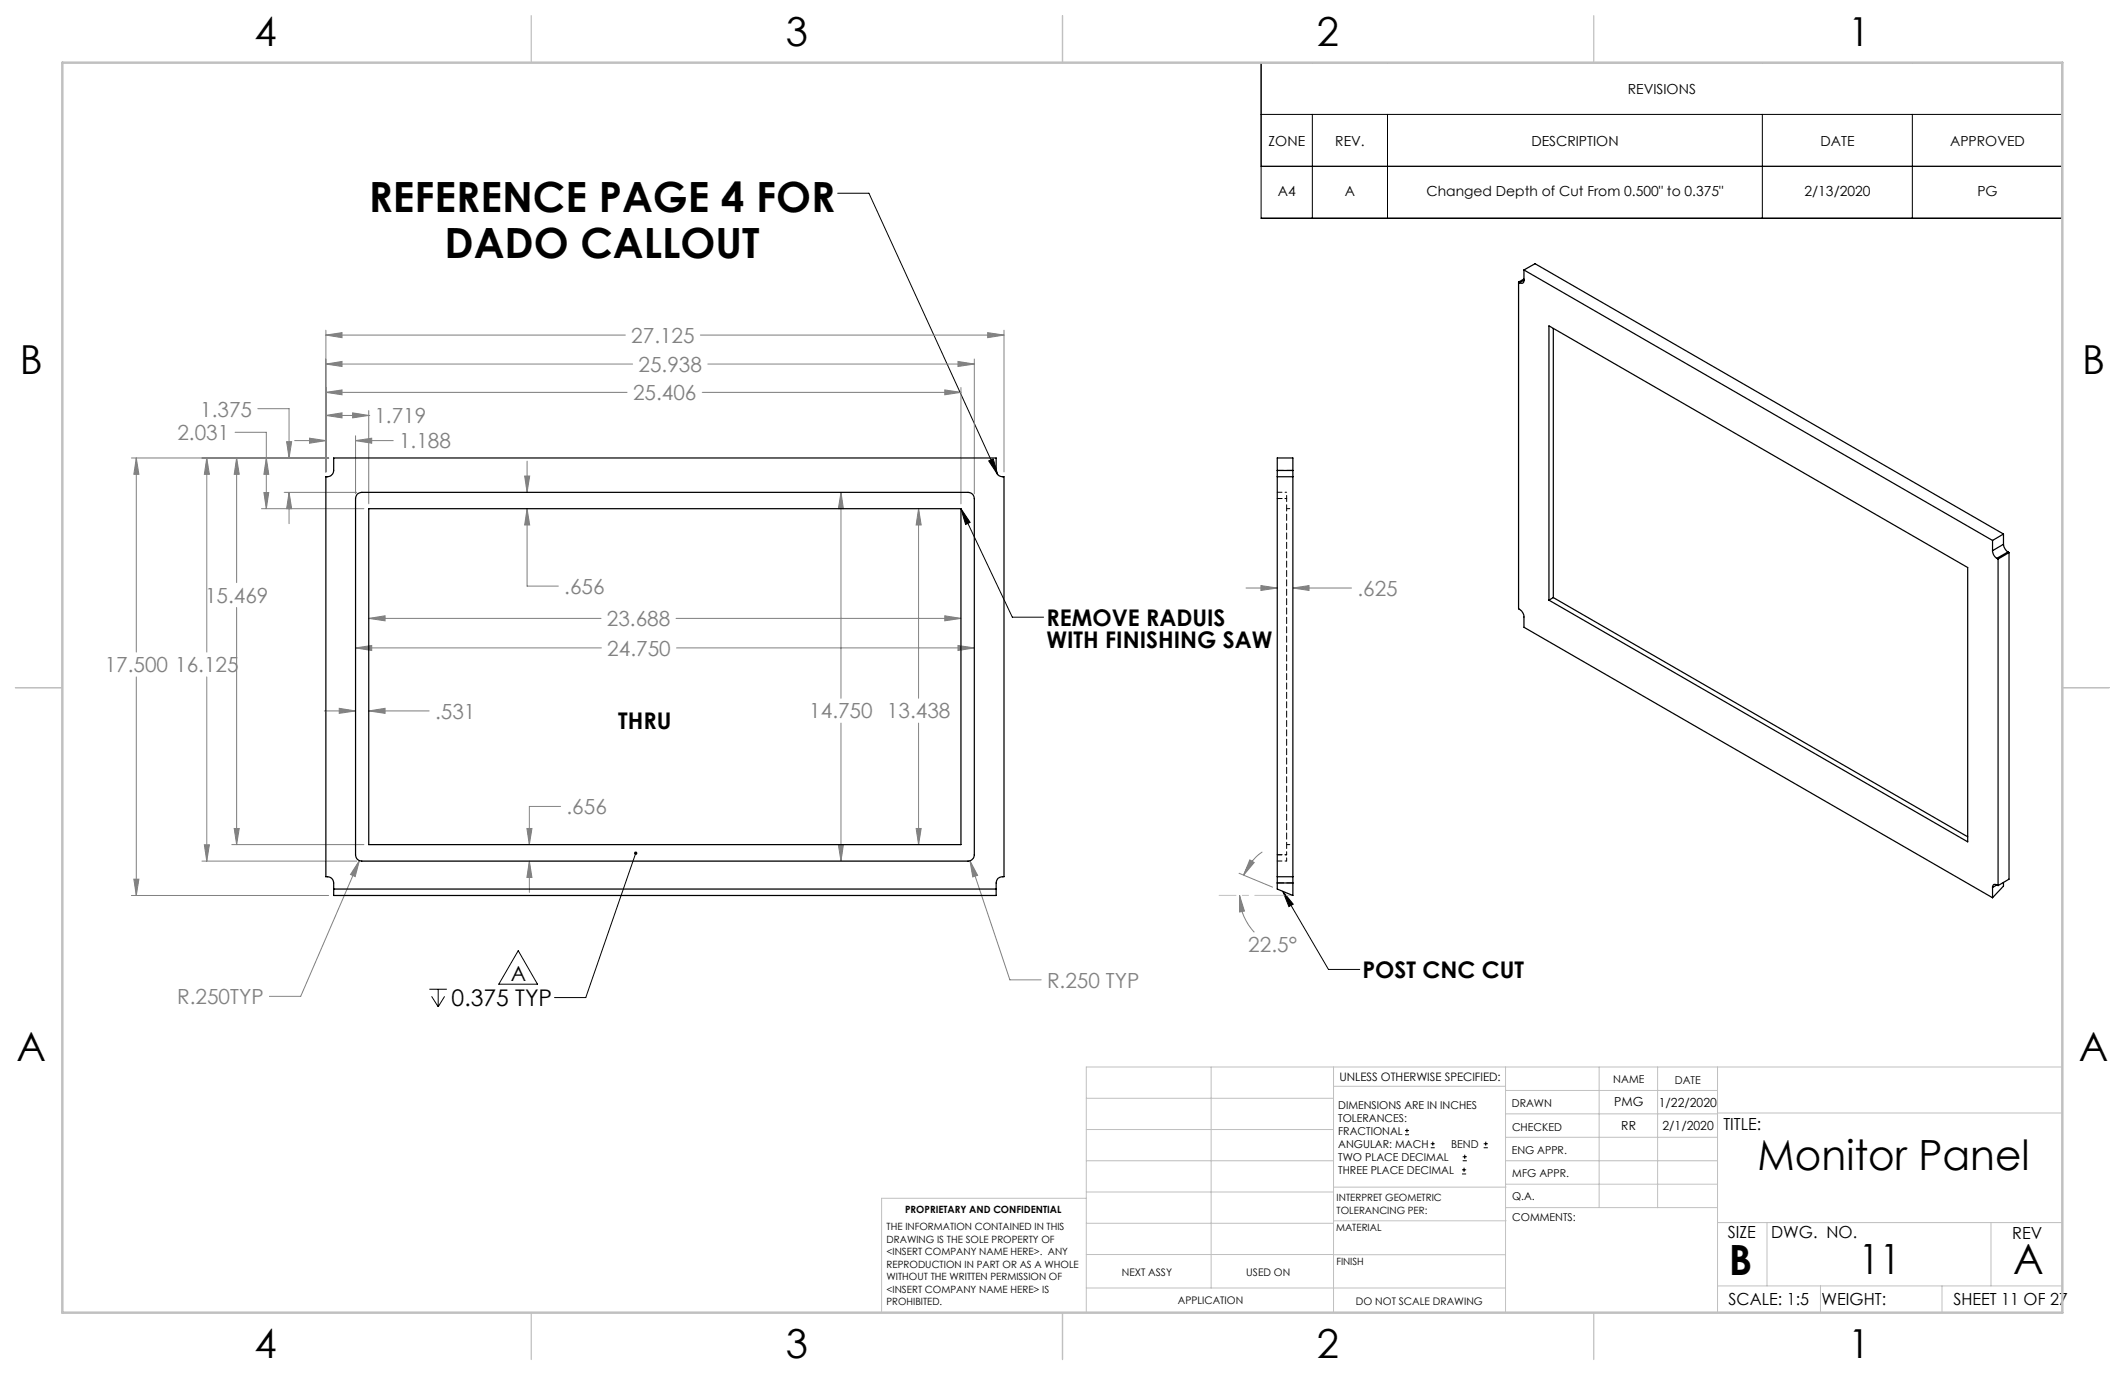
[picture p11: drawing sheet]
<svg xmlns="http://www.w3.org/2000/svg" width="432mm" height="279mm" viewBox="0 0 432 279" stroke-linecap="round" stroke-linejoin="round" font-family="sans-serif">
<g fill="none" stroke="#000" stroke-width=".2">
<path d="M256.3 12.7h162.8v31.6h-162.8zM170.2 39.3h6.4l26.1 57.1M256.3 33.8h162.8M256.3 23.2h162.8M266.7 23.2v21.1M281.9 23.2v21.1M358.1 23.2v21.1M388.6 23.2v21.1M200.9 93.7l.9-.5 .9 3.2zM195.3 103.4l10.4 22h6.4M195.3 103.4l1.8 2.8-.9 .4zM129.2 173.4l-10.2 29.3h-6.3"/>
<path d="M105.3 193.2l3.9 6.8h-7.8zM260.7 181.1l9.2 15.9h6.4M260.7 181.1l2.1 2.6-.9 .5zM87.2 201h3.6M87.7 202.5l1.3 2.1M89 201v3.6M90.3 202.5l-1.3 2.1M285.5 230.6h.8M285.5 229.7h.8M285.9 229.3v.9M290.7 233.2h.8M290.7 232.4h.8"/>
<path d="M291.1 232v.8M297.1 238.5h.8M297.1 237.7h.8M297.2 235.9h.9M297.2 235.1h.9M297.5 237.3v.8M297.6 234.6v.9M301.5 233.2h.8M301.5 232.4h.8M301.9 232v.8"/>
</g>
<g fill="none" stroke="#808080" stroke-width=".2">
<path d="M66.2 68.1l3.3-.5v1zM66.2 79.7l3.3-.5v1zM66.2 74l3.3-.6v1.1zM66.2 67.1v28.8M66.2 68.1h60.9M66.2 79.7h61.2M66.2 74h62.4M142.3 68.1h61.7M142.7 79.7h52.6M143.8 74h54.2M192 79.2l3.3 .5-3.3 .5zM194.7 73.4l3.3 .6-3.3 .5z"/>
<path d="M195.3 78.7v23.7M198 73v27.3M200.7 67.6l3.3 .5-3.3 .5zM204 67.1v28.8M26.7 93.1h40.1M27.7 93.1l.5 3.3h-1zM27.7 93.1v39.4M42 93.1l.5 3.3h-1zM42 93.1v39.4M47.8 87.8h6.3v15.6M48.1 93.1l.5 3.3h-1zM48.1 93.1v25.3"/>
<path d="M52.4 83h6.3v10.1M54.1 93.1l.5 3.3h-1zM58.2 89.7h1.1l-.6 3.4zM59.9 89.5h6.3M62.9 89l3.3 .5-3.3 .6zM66.2 84.4l3.3-.5v1zM66.2 84.4h8.7M71.6 83.9l3.3 .5-3.3 .5zM72.2 89.5l3.3-.5v1.1zM72.2 88.5v11.8M72.2 89.5h7.7M74.9 84.4h.1"/>
<path d="M74.9 83.4v19M106.6 96.7h1l-.5 3.3zM107.1 93.7v6.3M53.1 103.4h20.8M53.6 100.1h1l-.5 3.3zM57.7 100h14.8M58.7 100l.6 3.4h-1.1zM58.7 100v6.4M107.1 103.4l.5 3.3h-1zM107.1 103.4v15.7h6.4M170.9 100l.5 3.4h-1zM170.9 100v41.9"/>
<path d="M186.7 103.4l.5 3.3h-1zM186.7 103.4v38.5M253.2 119.5h6.3M256.2 119l3.3 .5-3.3 .5zM262.7 119.5l3.3-.5v1zM262.7 119.5h11.9M27.7 137.5v44.5M42 137.5v37.5M48.1 123.4v48.2M72.2 131.7l3.3-.5v1zM72.2 131.7h50M74.9 125.7l3.3-.6v1.1z"/>
<path d="M74.9 125.7h47.2M137.4 125.7h57.9M137.5 131.7h60.5M192 125.1l3.3 .6-3.3 .5zM194.7 131.2l3.3 .5-3.3 .5zM65.9 144.5h6.3M68.9 143.9l3.3 .6-3.3 .5zM74.9 144.5l3.3-.6v1.1zM74.9 144.5h12.3M170.9 146.9v28.1M186.7 146.9v24.7M27.2 178.6h1l-.5 3.4z"/>
<path d="M41 175h31.5M41.5 171.7h1l-.5 3.3zM47.1 171.6h26.8M47.6 168.3h1l-.5 3.3zM73 174.9l-.8 3.2-1-.4zM73 174.9l-11.9 27.6h-6.3M107.1 168.3h1l-.5 3.3zM107.6 175l.5 3.3h-1zM107.6 175v6.3M113.9 163.9h-6.3v7.7M170.4 171.7h1l-.5 3.3zM186.2 168.3h1l-.5 3.3z"/>
<path d="M197.1 174.9l1.5 3-.9 .3zM197.1 174.9l8.1 24.2h6.4M251.8 177.4l6.8 2.9M254 174.7l.8 .6-2.1 2.5zM256.5 173.1a11 11 0 0 0-3.8 4.7M26.7 182h40.1M251.9 182l1 3.1-1 .2zM251.9 182a11 11 0 0 0 3 7.4"/>
</g>
<path d="M262.7 181.9h-15" fill="none" stroke="#c0c0c0" stroke-width=".2" stroke-dasharray="15.2 1.3 1.3 1.3" stroke-dashoffset="7.5"/>
<g fill="none" stroke="#c0c0c0" stroke-width=".2">
<path d="M246.1 216.8v44.9M271 216.8v49.9M305.9 216.8v49.9M324.9 216.8v28.6M336.8 216.8v28.6M349 216.8v49.9M419.1 216.8h-198.4v49.9M220.7 235.9h50.3M220.7 229.5h50.3M220.7 223.2h50.3M271 220.7h34.9M305.9 231.1h43.1"/>
<path d="M305.9 226.3h43.1M305.9 221.6h43.1M305.9 235.9h43.1M349 226.2h70.1M220.7 248.6h50.3M220.7 242.2h50.3M220.7 254.9h50.3M220.7 243.5h-41.6v23.2M271 255h34.9M271 248.1h35M271 241.2h35M305.9 240.6h43.1"/>
<path d="M306 245.4h43M349 248.4h70.1M359.1 248.4v12.9M404.6 248.4v12.9M220.7 261.7h85.2M349 261.3h70.1M369.9 261.3v5.4M394.6 261.3v5.4"/>
</g>
<path d="M108 3.2v9.5M215.9 3.2v9.5M323.8 3.2v9.5M3.1 139.7h9.6M419.1 139.7h9.5M108 266.7v9.6M215.9 266.7v9.6M323.8 266.7v9.6" fill="none" stroke="#c0c0c0" stroke-width=".25"/>
<path d="M12.7 12.7h406.4v254h-406.4z" fill="none" stroke="#c0c0c0" stroke-width=".5"/>
<g fill="#000">
<path d="M200.9 93.7l.9-.5 .9 3.2zM128.9 173.2l.4-.2-.1 .4 .1-.4a.35 .35 0 0 1 .2 .5 .35 .35 0 0 1-.5 .2 .35 .35 0 0 1-.1-.5z"/>
<path d="M195.3 103.4l1.8 2.8-.9 .4zM260.7 181.1l2.1 2.6-.9 .5z"/>
</g>
<g fill="#808080">
<path d="M254 174.7l.8 .6-2.1 2.5zM251.9 182l1 3.1-1 .2z"/>
<path d="M66.2 68.1l3.3-.5v1zM200.7 67.6l3.3 .5-3.3 .5zM27.7 93.1l.5 3.3h-1zM27.2 178.6h1l-.5 3.4zM62.9 89l3.3 .5-3.3 .6zM72.2 89.5l3.3-.5v1.1zM66.2 84.4l3.3-.5v1zM71.6 83.9l3.3 .5-3.3 .5zM66.2 79.7l3.3-.5v1zM192 79.2l3.3 .5-3.3 .5zM66.2 74l3.3-.6v1.1zM194.7 73.4l3.3 .6-3.3 .5zM58.2 89.7h1.1l-.6 3.4zM58.7 100l.6 3.4h-1.1zM54.1 93.1l.5 3.3h-1zM53.6 100.1h1l-.5 3.3zM48.1 93.1l.5 3.3h-1zM47.6 168.3h1l-.5 3.3zM42 93.1l.5 3.3h-1zM41.5 171.7h1l-.5 3.3zM73 174.9l-1.8 2.8 1 .4zM186.2 168.3h1l-.5 3.3zM186.7 103.4l.5 3.3h-1zM170.4 171.7h1l-.5 3.3zM170.9 100l.5 3.4h-1zM72.2 131.7l3.3-.5v1zM194.7 131.2l3.3 .5-3.3 .5zM74.9 125.7l3.3-.6v1.1zM192 125.1l3.3 .6-3.3 .5zM197.1 174.9l.6 3.3 .9-.3zM68.9 143.9l3.3 .6-3.3 .5zM74.9 144.5l3.3-.6v1.1zM106.6 96.7h1l-.5 3.3zM107.1 103.4l.5 3.3h-1zM107.6 175l.5 3.3h-1zM107.1 168.3h1l-.5 3.3zM256.2 119l3.3 .5-3.3 .5zM262.7 119.5l3.3-.5v1z"/>
</g>
<g fill="none" stroke="#000" stroke-width=".25">
<path d="M308.6 57.3v66.4a1.88 1.88 0 0 1 1.1 1.7v2.1l95.2 54.9M308.6 57.3l.2 .2M309.7 56.9a.54 .54 0 0 1-.3 .6 .54 .54 0 0 1-.6 0M309.7 54.9l95.2 54.9M309.7 54.9v2M309.7 54.9l2.2-1.3 95.2 54.9M309.7 56.7l-1.1 .6M309.7 56.9l-.9 .6M314.7 66.2l85.1 49.1v55.8l-85.1-49.1zM315.6 66.7v54.7M67.8 93.1h134.6v2.5a1.31 1.31 0 0 0 1.6 1.3v81.3a1.32 1.32 0 0 0-1.6 1.2v2.6h-134.6v-2.6a1.31 1.31 0 0 0-1.6-1.2v-81.3a1.32 1.32 0 0 0 1.6-1.3zM259.5 95.6v1.3"/>
<path d="M259.5 96.9h3.2M259.5 95.6v-2.5h3.2v2.5M259.5 96.9v81.3M259.5 95.6h3.2M262.7 95.6v1.3M262.7 96.9v81.3M72.6 100.4l.9-.4h123.2a1.26 1.26 0 0 1 1.3 1.3v72.4a1.33 1.33 0 0 1-1.3 1.3h-123.2a1.26 1.26 0 0 1-1.3-1.3v-72.4zM74.9 103.4h120.4v68.2h-120.4zM404.9 111.9a1.91 1.91 0 0 0 .9 1.6M404.9 109.8v2.1M405.8 113.5l.2 .1M406 113.6v66.4"/>
<path d="M407.1 110.6a2.08 2.08 0 0 0 .9 1.5M407.1 108.5l-2.2 1.3M407.1 108.5v2.1M407.1 110.6l-2.2 1.3M408 112.1l-2.2 1.4M408 112.1l.2 .2M408.2 112.3l-2.2 1.3M408.2 112.3v66.3l-2.2 1.4M315.6 121.4l-.9 .6M315.6 121.4l84.2 48.6M259.5 178.2v1.2M259.5 178.2h3.2"/>
<path d="M259.5 179.4v1.3l3.2 1.3v-2.6M259.5 179.4h3.2M262.7 178.2v1.2M405.8 179.8a.54 .54 0 0 0-.7-.1 .54 .54 0 0 0-.2 .6M405.8 179.8l.2 .2M405.8 179.8l-.9 .5M407.1 179.3v.8l-2.2 2.3M67.8 180.7h134.6M404.9 180.3v2.1"/>
</g>
<path d="M261.4 100h-1.9M261.4 101.3h-1.9M261.4 175h-1.9M261.4 173.7h-1.9" fill="none" stroke="#000" stroke-width=".2" stroke-dasharray="1.3 .6" stroke-dashoffset="1"/>
<path d="M261.4 101.3v-1.3M261.4 103.4h1.3M261.4 175v-1.3M261.4 173.7v-72.4M261.4 171.6h1.3" fill="none" stroke="#000" stroke-width=".2" stroke-dasharray="1.3 .6" stroke-dashoffset=".6"/>
<path d="M262.7 95.6h-3.2M259.5 179.4h3.2" fill="none" stroke="#000" stroke-width=".2" stroke-dasharray="1.3 .6"/>
<g font-size="8.5">
<text x="74.9" y="43">REFERENCE PAGE 4 FOR</text>
<text x="90.3" y="52.5">DADO CALLOUT</text>
<text x="357.1" y="237.7">Monitor Panel</text>
<text x="351.3" y="259">B</text>
<text x="377.7" y="258.9">11</text>
<text x="409.1" y="258.9">A</text>
</g>
<g font-size="8.1">
<text x="51.7" y="9.3">4</text>
<text x="159.7" y="9.3">3</text>
<text x="267.6" y="9.3">2</text>
<text x="375.6" y="9.3">1</text>
<text x="4" y="76">B</text>
<text x="423.1" y="76">B</text>
<text x="3.3" y="215.7">A</text>
<text x="422.4" y="215.7">A</text>
<text x="51.7" y="276">4</text>
<text x="159.7" y="276">3</text>
<text x="267.6" y="276">2</text>
<text x="375.6" y="276">1</text>
</g>
<g font-size="4.7">
<text x="212.6" y="127.1">REMOVE RADUIS</text>
<text x="212.6" y="131.7">WITH FINISHING SAW</text>
<text x="125.6" y="148.1">THRU</text>
<text x="276.8" y="198.7">POST CNC CUT</text>
<text x="91.8" y="204.4">0.375 TYP</text>
</g>
<g font-size="4.2" fill="#808080">
<text x="128.3" y="69.7">27.125</text>
<text x="129.8" y="75.5">25.938</text>
<text x="128.6" y="81.3">25.406</text>
<text x="36.1" y="89.4">2.031</text>
<text x="40.7" y="84.6">1.375</text>
<text x="76.1" y="86">1.719</text>
<text x="81.1" y="91.1">1.188</text>
<text x="41.7" y="122.5">15.469</text>
<text x="114.7" y="120.7">.656</text>
<text x="275.8" y="121.1">.625</text>
<text x="123.3" y="127.2">23.688</text>
<text x="21.3" y="136.6">17.500 16.125</text>
<text x="123.4" y="133.3">24.750</text>
<text x="88.4" y="146">.531</text>
<text x="164.4" y="146">14.750 13.438</text>
<text x="115.1" y="165.4">.656</text>
<text x="253.7" y="193.5">22.5°</text>
<text x="212.8" y="200.7">R.250 TYP</text>
<text x="36" y="204">R.250TYP</text>
</g>
<text font-size="4.2" x="103.8" y="199.4">A</text>
<g font-size="3.4">
<text x="350.2" y="229.5">TITLE:</text>
<text x="351.1" y="251.6">SIZE</text>
<text x="359.9" y="251.6">DWG. NO.</text>
<text x="408.9" y="251.7">REV</text>
<text x="351.2" y="265.2">SCALE: 1:5</text>
<text x="370.1" y="265.3">WEIGHT:</text>
<text x="396.9" y="265.2">SHEET 11 OF 27</text>
</g>
<g font-size="2.8">
<text x="330.8" y="19">REVISIONS</text>
<text x="257.8" y="29.6">ZONE</text>
<text x="271.3" y="29.6">REV.</text>
<text x="311.2" y="29.6">DESCRIPTION</text>
<text x="369.9" y="29.6">DATE</text>
<text x="396.3" y="29.6">APPROVED</text>
<text x="259.7" y="39.8">A4</text>
<text x="273.3" y="39.8">A</text>
<text x="289.9" y="39.8">Changed Depth of Cut From 0.500&quot; to 0.375&quot;</text>
<text x="366.7" y="39.8">2/13/2020</text>
<text x="401.8" y="39.8">PG</text>
</g>
<g font-size="2.5">
<text x="328" y="224.8">PMG</text>
<text x="337.1" y="224.9">1/22/2020</text>
<text x="329.5" y="229.6">RR</text>
<text x="337.8" y="229.7">2/1/2020</text>
</g>
<text font-size="2.4" x="272.2" y="219.7">UNLESS OTHERWISE SPECIFIED:</text>
<g font-size="2.2">
<text x="327.8" y="220.1">NAME</text>
<text x="340.3" y="220.2">DATE</text>
<text x="271.9" y="225.3">DIMENSIONS ARE IN INCHES</text>
<text x="271.9" y="227.9">TOLERANCES:</text>
<text x="307.2" y="224.9">DRAWN</text>
<text x="271.9" y="230.6">FRACTIONAL</text>
<text x="271.9" y="233.2">ANGULAR: MACH</text>
<text x="294.9" y="233.2">BEND</text>
<text x="307.3" y="229.8">CHECKED</text>
<text x="271.9" y="235.9">TWO PLACE DECIMAL</text>
<text x="271.9" y="238.5">THREE PLACE DECIMAL</text>
<text x="307.2" y="234.5">ENG APPR.</text>
<text x="307.3" y="239.2">MFG APPR.</text>
<text x="307.3" y="243.9">Q.A.</text>
<text x="307.3" y="248.1">COMMENTS:</text>
</g>
<g font-size="2.1">
<text x="227.9" y="259.2">NEXT ASSY</text>
<text x="253.3" y="259.2">USED ON</text>
<text x="239.3" y="265">APPLICATION</text>
<text x="275.5" y="265.1">DO NOT SCALE DRAWING</text>
</g>
<g font-size="2">
<text x="271.6" y="244.1">INTERPRET GEOMETRIC</text>
<text x="180.2" y="250">THE INFORMATION CONTAINED IN THIS</text>
<text x="183.9" y="246.4">PROPRIETARY AND CONFIDENTIAL</text>
<text x="271.5" y="250.2">MATERIAL</text>
<text x="271.6" y="246.6">TOLERANCING PER:</text>
<text x="180.2" y="252.5">DRAWING IS THE SOLE PROPERTY OF</text>
<text x="180.2" y="255.1">&lt;INSERT COMPANY NAME HERE&gt;. ANY</text>
<text x="180.2" y="257.6">REPRODUCTION IN PART OR AS A WHOLE</text>
<text x="271.5" y="257">FINISH</text>
<text x="180.2" y="260.1">WITHOUT THE WRITTEN PERMISSION OF</text>
<text x="180.2" y="262.6">&lt;INSERT COMPANY NAME HERE&gt; IS</text>
<text x="180.2" y="265.2">PROHIBITED.</text>
</g>
</svg>
